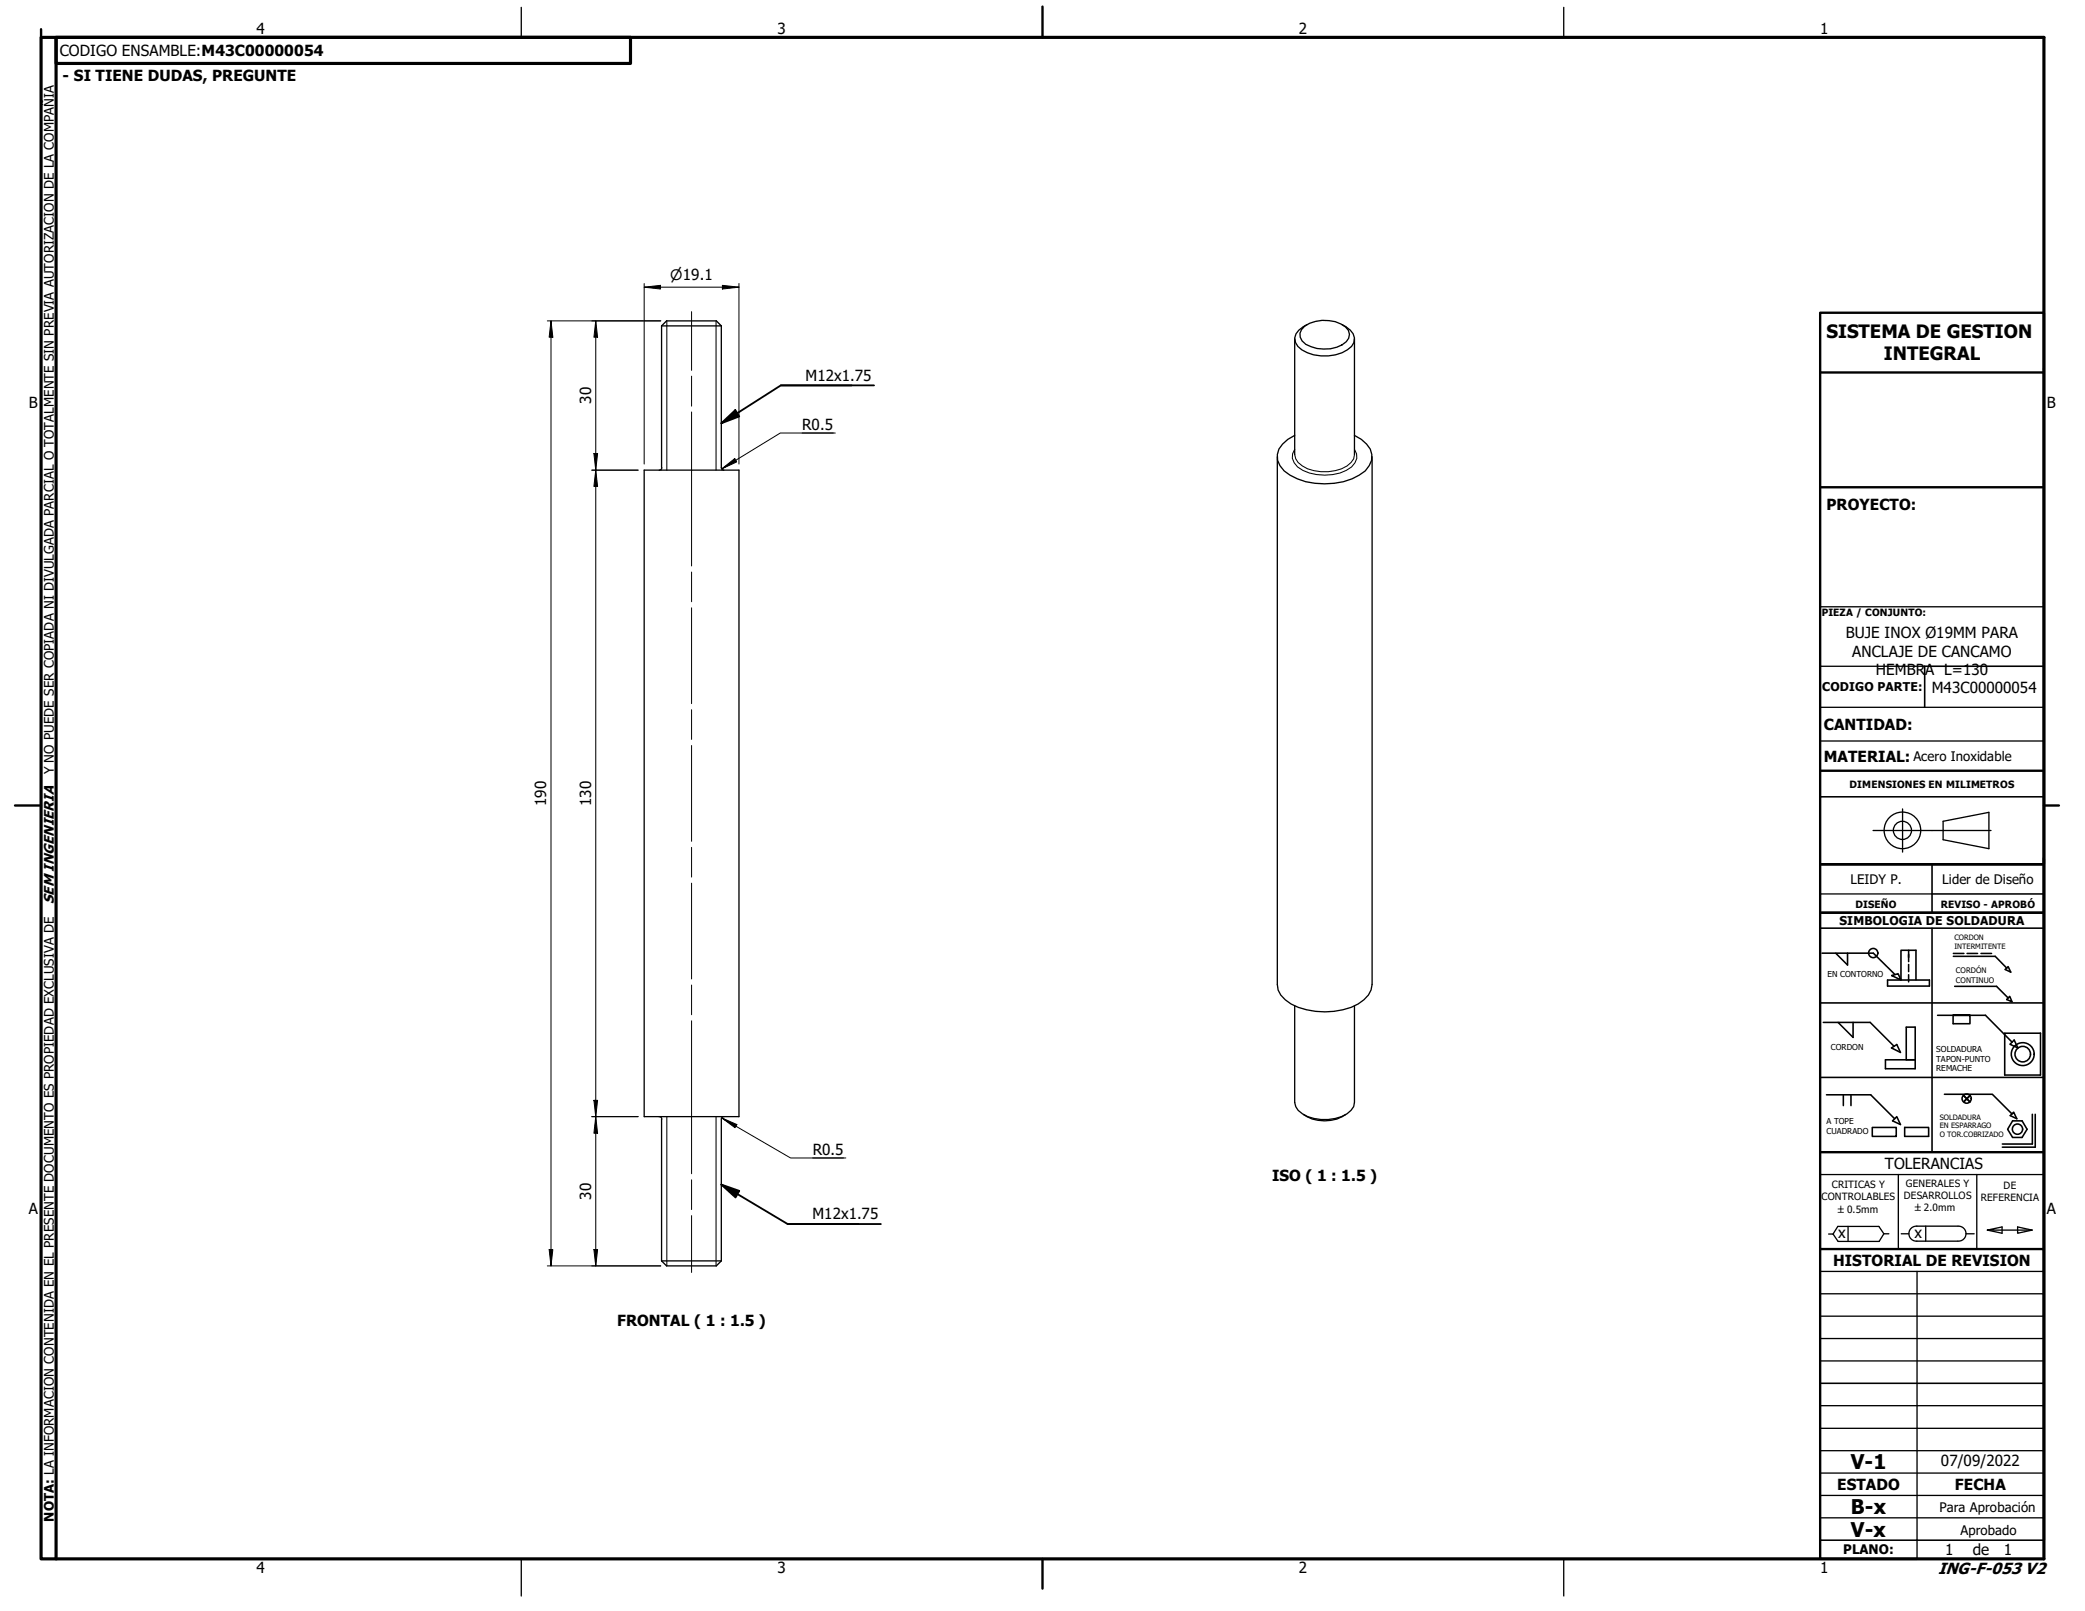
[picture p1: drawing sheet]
<svg xmlns="http://www.w3.org/2000/svg" width="279mm" height="216mm" viewBox="0 0 279 216" stroke-linecap="round" stroke-linejoin="round" font-family="sans-serif">
<!-- layer: Visible (ISO) -->
<g fill="none" stroke="#000" stroke-width=".18">
<path d="M88.7 43.7v19M88.7 43.7h8M88.7 43.7l.6-.7h6.7l.7 .7M96.7 43.7v19M173.5 58.3a3.7 3.7 0 0 0-2.3 2.6 2.95 2.95 0 0 0 1.7 2.8 9.8 9.8 0 0 0 9.2 0 2.79 2.79 0 0 0 1.5-3.5l-.5-.7-.7-.6-.9-.6M173.5 45.4v15.5M174.8 43.7a4.9 4.9 0 0 1 5.5 .1 1.27 1.27 0 0 1 .1 2 4.8 4.8 0 0 1-5.4 .3 1.41 1.41 0 0 1-.2-2.4zM175.2 43.5a2.62 2.62 0 0 0-1.7 1.8 2.23 2.23 0 0 0 1.7 2 5.8 5.8 0 0 0 5.9-.9 1.5 1.5 0 0 0-.2-2.2l-1.1-.7M181.5 45.4v15.5M86.3 63h12.7v86.6h-12.7zM88.7 62.7l-.2 .3h-.1M96.7 62.7v.1l.3 .2"/>
<path d="M171.2 61.2v70.7a3.1 3.1 0 0 0 1.8 2.6 10.1 10.1 0 0 0 9 0 3.2 3.2 0 0 0 1.9-2.6v-70.7M243.9 89.3h14M243.9 81.3h30M243.9 94.8h30M243.9 99.3h30M243.9 119.8h15M173.5 134.8v12.9a2.37 2.37 0 0 0 1.7 1.9 6.3 6.3 0 0 0 5.3-.3l.5-.5 .4-.5 .1-.6v-12.9M88.4 149.6l.1 .1 .2 .3M88.7 150v19M97 149.6l-.3 .2v.2v19M174.7 149.4a5.2 5.2 0 0 0 5.6 0M88.7 169h8"/>
<path d="M88.7 169l.6 .7h6.7l.7-.7M243.9 179.4h30M243.9 176.4h30M243.9 173.4h30M243.9 170.4h30M247.6 164.4v2M252.4 165.3l-.6 1.1h-5.5l-.7-1h-.6M253.1 165.3h-.7l-.6-.9h-5.5l-.7 1M254.8 165.3h1M256.9 166.3h5.5M256.9 164.3h5.5M256.9 164.3a1.01 1.01 0 0 0-1.1 1 1.01 1.01 0 0 0 1.1 1"/>
<path d="M256.9 170.4v38.5M258.1 164.3v2M262.4 164.3a1.01 1.01 0 0 1 1.1 1 1.01 1.01 0 0 1-1.1 1M263.5 165.3h1M266.3 164.9l2 .4v-.9l-2 .5h6M270.4 164.4l1.9 .5-1.9 .4zM243.9 182.4h30"/>
</g>
<!-- layer: Visible Narrow (ISO) -->
<path d="M89.4 43v20M96 43v20M173.5 60.9a2.37 2.37 0 0 0 1.7 1.9 6.3 6.3 0 0 0 5.3-.4l.5-.4 .4-.5 .1-.6M173.5 60.2a1.66 1.66 0 0 0 .4 2.4 6.5 6.5 0 0 0 7.2 0 1.66 1.66 0 0 0 .4-2.4M89.4 149.6v20.1M96 149.6v20.1" fill="none" stroke="#000" stroke-width=".14"/>
<!-- layer: Border (ANSI) -->
<path d="M5.5 5h268.4v203.9h-268.4zM7.5 5h77v3.5h-77zM7.5 5v203.9" fill="none" stroke="#000" stroke-width=".42"/>
<!-- layer: Border (ISO) -->
<path d="M5.5 3.9v1.1M139.7 .9v4.1M2 107.9h3.5M273.9 107.9h2M139.7 208.9v4" fill="none" stroke="#000" stroke-width=".32"/>
<!-- layer: Border (ANSI) -->
<path d="M69.8 1v4M209.5 1v4M69.8 208.9v5M209.5 208.9v5" fill="none" stroke="#000" stroke-width=".18"/>
<!-- layer: Title (ISO) -->
<path d="M243.9 49.9h30M243.9 65.3v-23.4h30v164.5M243.9 65.3v57M243.9 65.3h30M243.9 103.3h30M273.9 115.8h-30h30M243.9 122.3v32.1h30M243.9 122.3h30M243.9 154.4v54.5h13M243.9 167.4h30" fill="none" stroke="#000" stroke-width=".32"/>
<!-- layer: Title (ANSI) -->
<g fill="none" stroke="#000" stroke-width=".21">
<path d="M273.9 89.3h-16v5.5M243.9 106.8h30M258.9 119.8h15M258.9 115.8v6.5M243.9 122.3h30h-29.7M243.9 124.4h30M243.9 134.4h30M244.2 127.7h6.8l2.9 2.9M244.3 137h6.3l3.2 3.2M246 127.7l1.6 1.6v-1.6M246.3 137l2 2v-2M252.9 131.3h5.7v.9h-5.7z"/>
<path d="M253.5 130.7l.9-.2 .3 .8zM254.7 131.3v-3.9h2.1v3.9M255.8 127.4v1.5M255.8 129.3v.9M255.8 130.6v1M258.9 124.4v30M259.6 136.1h6.5l3.5 3.6M261.7 136.1v1.1h2.3v-1.1h-2.3h2.3M261.8 127.8h1.4M261.8 128.2h5.6l1.5 1.6M261.9 132.2h5.6l1.6 1.5M263.6 127.8h1.4"/>
<path d="M265.5 127.8h1.4M268.6 138.5h4.8v5.6h-4.8zM269.1 129.5l.4 .8-.8-.4zM269.3 133.5l.3 .8-.7-.4zM269.9 139.4l.5 1-1.1-.5zM243.9 144.4h30M244.8 146.7h5.9l3.2 3.2M247 146.7v1.5M248 146.7v1.5M250.9 151.1h3.2v1.2h-3.2zM253.5 140.4l.7-.4 .5 1zM254.2 149.6l.5 1.1-1.1-.5z"/>
<path d="M255.2 151.1h3.2v1.2h-3.2zM255.4 142v-4.3h1.2v5.5h-3.9v-1.2h3.9M260.6 146.6h6.4l2.6 2.7M263.1 146.8l.9 .9M264 146.8l-.9 .9 .9-.9M269.4 149.5l.4-.5 .5 .9zM269.7 150.2h1.3l.6 1.1-.6 1.1h-1.3l-.7-1.1zM272.3 149.3v4h-4M272.7 149.3v4.4h-4.4M243.9 185.4h30M243.9 206.4h30"/>
<circle cx="251" cy="127.7" r=".62"/>
<circle cx="263.5" cy="147.2" r=".62"/>
<circle cx="270.4" cy="151.3" r=".69"/>
<circle cx="271.1" cy="141.3" r="1.53"/>
<circle cx="271.1" cy="141.3" r="1.04"/>
</g>
<g fill="none" stroke="#000" stroke-width=".18">
<path d="M260.4 110.1l6.1-1.2v4.8l-6.1-1.2zM243.9 157.4h30M254.4 157.4v10M264.9 157.4v10M243.9 191.4h30M243.9 194.4h30M243.9 188.4h30M243.9 197.4h30M243.9 203.4h30M243.9 200.4h30"/>
<circle cx="254.9" cy="111.3" r="2.45"/>
<circle cx="254.9" cy="111.3" r="1.22"/>
</g>
<!-- layer: Centerline (ANSI) -->
<path d="M251 111.3h15.8M255 108.4v5.8" fill="none" stroke="#000" stroke-width=".18"/>
<!-- layer: Centerline (ISO) -->
<g fill="none" stroke="#000" stroke-width=".13">
<path d="M92.7 41.8v7.8M92.7 50.4v4M92.7 55.2v20.6M92.7 76.7v3.9M92.7 81.5v12.8M92.7 95.1v4M92.7 99.9v12.8M92.7 113.6v3.9M92.7 118.4v12.8M92.7 132v4M92.7 136.8v20.5M92.7 158.1v4"/>
<path d="M92.7 162.9v7.6"/>
</g>
<!-- layer: Dimension (ISO) -->
<g fill="none" stroke="#000" stroke-width=".13">
<path d="M86.3 38.5l2.2-.3v.5zM86.3 38.5h12.7M86.3 38v24.2M96.8 38.2l2.2 .3-2.2 .2zM99 38v24.2M73.3 43h15.2M73.8 43l.3 2.2h-.5zM73.8 43v126.7M79.8 43l.3 2.2h-.5zM79.8 43v126.7M107.5 58h4.2M111.9 58h-7.3l-7.9 4.8"/>
<path d="M79.3 63h6.2M79.6 60.8h.5l-.3 2.2zM79.8 63l.3 2.2h-.5zM96.7 62.8l1.8-1.3 .2 .4zM79.3 149.6h6.2M79.6 147.5h.5l-.3 2.1zM79.8 149.6l.3 2.3h-.5zM96.7 149.8l2 .9-.2 .4zM96.7 149.8l9.2 5.4h7.4M108.9 155.2h4.1M73.3 169.7h15.2M73.6 167.5h.5l-.3 2.2z"/>
<path d="M79.6 167.5h.5l-.3 2.2z"/>
</g>
<g fill="#000">
<path d="M86.3 38.5l2.2-.3v.5z" fill-rule="evenodd"/>
<path d="M96.8 38.2l2.2 .3-2.2 .2z" fill-rule="evenodd"/>
<path d="M73.8 43l.3 2.2h-.5z" fill-rule="evenodd"/>
<path d="M79.8 43l.3 2.2h-.5z" fill-rule="evenodd"/>
<path d="M79.6 60.8h.5l-.3 2.2z" fill-rule="evenodd"/>
<path d="M79.8 63l.3 2.2h-.5z" fill-rule="evenodd"/>
<path d="M96.7 62.8l1.8-1.3 .2 .4z" fill-rule="evenodd"/>
<path d="M79.6 147.5h.5l-.3 2.1z" fill-rule="evenodd"/>
<path d="M79.8 149.6l.3 2.3h-.5z" fill-rule="evenodd"/>
<path d="M96.7 149.8l2 .9-.2 .4z" fill-rule="evenodd"/>
<path d="M73.6 167.5h.5l-.3 2.2z" fill-rule="evenodd"/>
<path d="M79.6 167.5h.5l-.3 2.2z" fill-rule="evenodd"/>
</g>
<!-- layer: Symbol (ISO) -->
<path d="M96.7 56.7l1.8-1.7 .6 .8zM104.6 51.6h12.5M114.1 51.6h-9.5l-7.9 5.1M96.7 158.8l2.4 .8-.5 .9zM96.7 158.8l8.9 5.2h9.4M105.6 164h12.4" fill="none" stroke="#000" stroke-width=".25"/>
<g fill="#000">
<path d="M96.7 56.7l1.8-1.7 .6 .8z" fill-rule="evenodd"/>
<path d="M96.7 158.8l2.4 .8-.5 .9z" fill-rule="evenodd"/>
</g>
<g font-size="2.7">
<text x="248" y="196.9">V-1</text>
<text x="248" y="202.9">B-x</text>
<text x="248" y="205.9">V-x</text>
</g>
<g font-size="2.5">
<text x="244.8" y="45.3">SISTEMA DE GESTION</text>
<text x="252.4" y="48.3">INTEGRAL</text>
</g>
<text font-size="2.2" x="259.7" y="210.9">ING-F-053 V2</text>
<g font-size="2">
<text x="34.4" y="4.6">4</text>
<text x="104.2" y="4.6">3</text>
<text x="174.1" y="4.6">2</text>
<text x="243.9" y="4.6">1</text>
<text x="8" y="7.5">CODIGO ENSAMBLE:M43C00000054</text>
<text x="8.4" y="10.9">- SI TIENE DUDAS, PREGUNTE</text>
<text x="107.9" y="51">M12x1.75</text>
<text x="3.9" y="54.7">B</text>
<text x="79.2" y="54.1" transform="rotate(-90 79.2 54.1)">30</text>
<text x="107.5" y="57.6">R0.5</text>
<text x="274.3" y="54.7">B</text>
<text x="244.8" y="68.3">PROYECTO:</text>
<text x="247.3" y="85.5">BUJE INOX Ø19MM PARA</text>
<text x="248.2" y="88">ANCLAJE DE CANCAMO</text>
<text x="251.4" y="90.5">HEMBR</text>
<text x="258" y="90.5">A L=130</text>
<text x="258.9" y="92.8">M43C00000054</text>
<text x="244.4" y="97.8">CANTIDAD:</text>
<text x="244.4" y="102.1">MATERIAL:</text>
<text x="73.2" y="108" transform="rotate(-90 73.2 108)">190</text>
<text x="79.2" y="108" transform="rotate(-90 79.2 108)">130</text>
<text x="108.9" y="154.8">R0.5</text>
<text x="79.2" y="160.8" transform="rotate(-90 79.2 160.8)">30</text>
<text x="170.5" y="158.3">ISO ( 1 : 1.5 )</text>
<text x="252.6" y="156.7">TOLERANCIAS</text>
<text x="3.8" y="162.7">A</text>
<text x="108.9" y="163.4">M12x1.75</text>
<text x="246.3" y="165.9">x</text>
<text x="256.5" y="165.9">x</text>
<text x="274.3" y="162.7">A</text>
<text x="245.6" y="169.7">HISTORIAL DE REVISION</text>
<text x="82.7" y="177.7">FRONTAL ( 1 : 1.5 )</text>
<text x="260.1" y="196.5">07/09/2022</text>
<text x="246.2" y="199.6">ESTADO</text>
<text x="262" y="199.6">FECHA</text>
<text x="260.7" y="208.5">1</text>
<text x="264.4" y="208.5">de</text>
<text x="268.5" y="208.5">1</text>
<text x="34.4" y="210.8">4</text>
<text x="104.2" y="210.8">3</text>
<text x="174.1" y="210.8">2</text>
<text x="243.9" y="210.8">1</text>
</g>
<g font-size="1.9">
<text x="89.8" y="37.5">⌀19.1</text>
<text x="7.2" y="121.1" transform="rotate(-90 7.2 121.1)">SEM INGENIERIA</text>
</g>
<g font-size="1.8">
<text x="256.4" y="102">Acero Inoxidable</text>
<text x="7.2" y="103.8" transform="rotate(-90 7.2 103.8)">Y NO PUEDE SER COPIADA NI DIVULGADA PARCIAL O TOTALMENTE SIN PREVIA AUTORIZACION DE LA COMPAÑIA</text>
<text x="248" y="118.5">LEIDY P.</text>
<text x="260.3" y="118.5">Lider de Diseño</text>
<text x="7.2" y="203.9" transform="rotate(-90 7.2 203.9)">NOTA: LA INFORMACION CONTENIDA EN EL PRESENTE DOCUMENTO ES PROPIEDAD EXCLUSIVA DE</text>
<text x="259.9" y="202.7">Para Aprobación</text>
<text x="247" y="208.3">PLANO:</text>
<text x="262.7" y="205.8">Aprobado</text>
</g>
<g font-size="1.6">
<text x="244.2" y="92.6">CODIGO PARTE:</text>
<text x="246.5" y="123.9">SIMBOLOGIA DE SOLDADURA</text>
</g>
<g font-size="1.3">
<text x="244.1" y="82.6">PIEZA / CONJUNTO:</text>
<text x="247.8" y="105.6">DIMENSIONES EN MILIMETROS</text>
<text x="248.6" y="121.7">DISEÑO</text>
<text x="260.1" y="121.7">REVISO - APROBÓ</text>
<text x="244.1" y="160.9">CONTROLABLES</text>
<text x="245.5" y="159.2">CRITICAS Y</text>
<text x="255.1" y="160.7">DESARROLLOS</text>
<text x="255.4" y="159.1">GENERALES Y</text>
<text x="265.4" y="160.9">REFERENCIA</text>
<text x="268.5" y="159.3">DE</text>
<text x="246.3" y="162.5">±0.5mm</text>
<text x="256.6" y="162.3">±2.0mm</text>
</g>
<g font-size="1.1">
<text x="244.9" y="130.9">EN CONTORNO</text>
<text x="245.4" y="140.7">CORDON</text>
<text x="259.5" y="141">SOLDADURA</text>
<text x="259.5" y="142.3">TAPON-PUNTO</text>
<text x="259.5" y="143.6">REMACHE</text>
<text x="244.8" y="150.6">A TOPE</text>
<text x="244.8" y="151.9">CUADRADO</text>
</g>
<g font-size="1">
<text x="261.9" y="126">CORDON</text>
<text x="261.9" y="127.2">INTERMITENTE</text>
<text x="262.1" y="130.4">CORDÓN</text>
<text x="262.1" y="131.7">CONTINUO</text>
<text x="259.9" y="150">SOLDADURA</text>
<text x="259.9" y="151.2">EN ESPARRAGO</text>
<text x="259.9" y="152.4">O TOR.COBRIZADO</text>
</g>
</svg>
